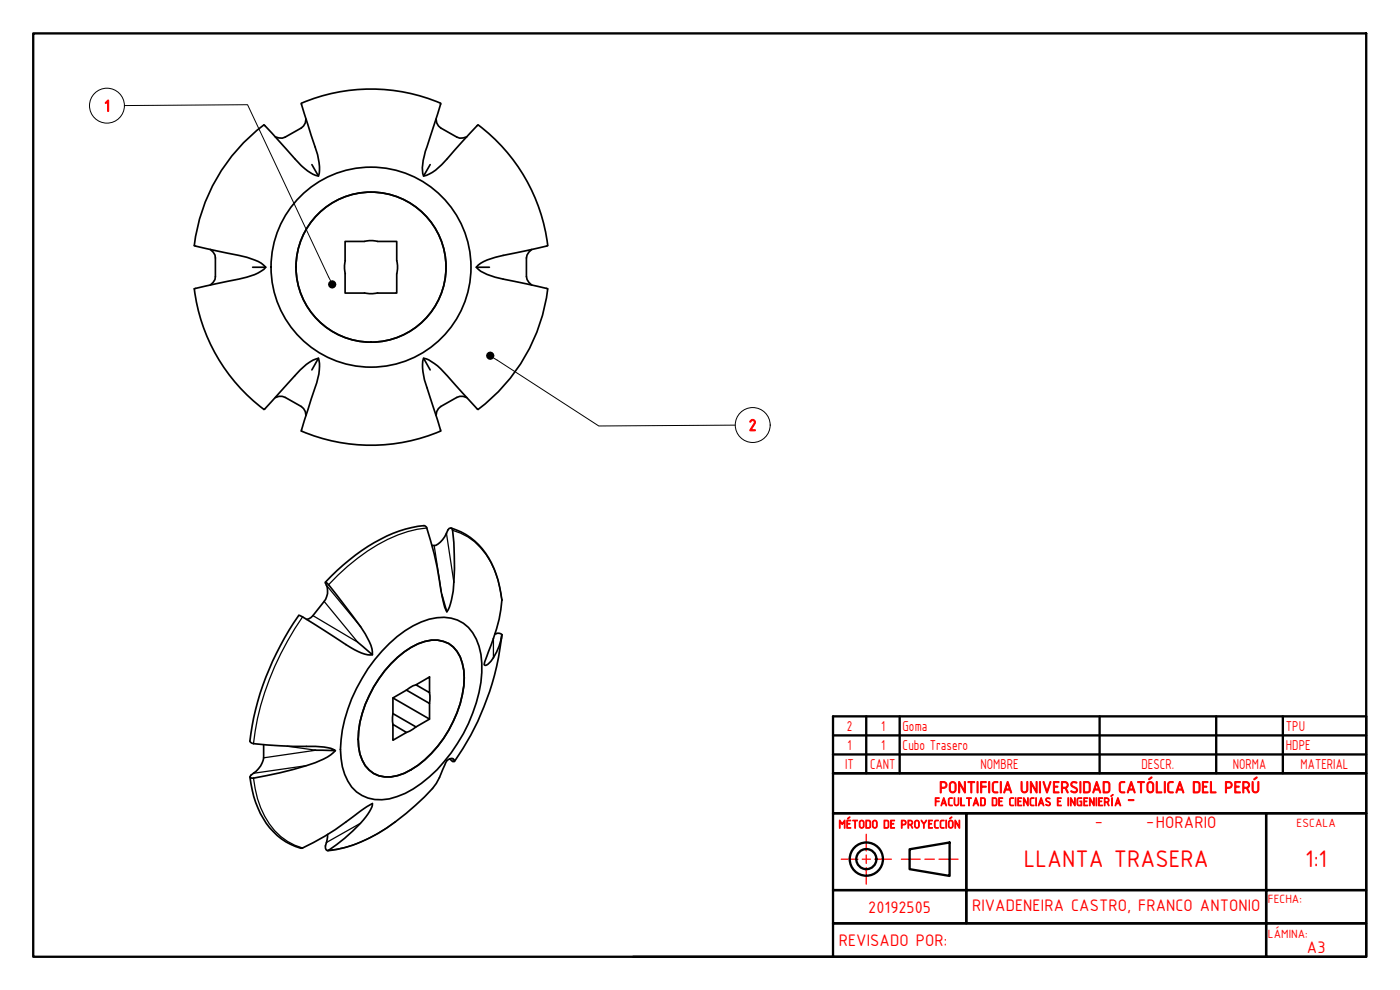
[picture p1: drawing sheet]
<svg xmlns="http://www.w3.org/2000/svg" width="420mm" height="297mm" viewBox="0 0 420 297" stroke-linecap="round" stroke-linejoin="round" font-family="sans-serif">
<!-- layer: Visible (ISO) -->
<g fill="none" stroke="#000" stroke-width=".51">
<path d="M79.2 37.5a52.7 52.7 0 0 0-20.8 36.3l6.4 1.4a62.9 62.9 0 0 1 12.7 3.3l2.3 1.7-.6 .6a16 16 0 0 1-7.5 2.9l-13.3 2.9a52.6 52.6 0 0 0 20.8 36.2M90.4 31l3 9.7a26.8 26.8 0 0 1 2.5 10.4l-.3 1.7a14 14 0 0 1-7.1-5.2l-9.3-10.1M90.4 31a53.4 53.4 0 0 1 41.8 0M91.8 35.7l-.2 1.2-.5 .9-.7 .6-5.7 3.1-2.1-.4M130.9 35.7l.2 1.2 .5 .9 .7 .6 5.7 3.1 2.1-.4M132.2 31l-4.1 13.1a14.4 14.4 0 0 0-1 8.7l.9-.2a14.7 14.7 0 0 0 6.2-5l9.2-10.1M143.5 37.5a53.4 53.4 0 0 1 20.9 36.2M93.6 49.4l2 3.4M129.1 49.4l-2 3.4M63.1 74.9l1.4 1.6 .1 .9-.1 6.5-1.4 1.6M103.6 78.2l-.2 1.7 .2 2.2M109.3 72.4h-5.7v5.8"/>
<path d="M109.4 72.4l2.2-.2 1.7 .2M113.3 72.4h5.8v5.8M119.1 78.2l.2 2.2-.2 1.8v5.7h-5.8M159.6 74.9l-1.4 1.6-.2 .9v5.6l.2 .9 1.4 1.6M164.3 73.7l-9.8 2.2a31.3 31.3 0 0 0-10.2 3.1l-1.4 1.2a13.9 13.9 0 0 0 8.1 3.5l13.3 3M75.8 80.2h4M103.6 82.2v5.7h5.7M109.4 87.9l1.7 .2 2.2-.2M142.9 80.2h4M164.4 86.6a52.8 52.8 0 0 1-21 36.2l-9.2-10a14.8 14.8 0 0 0-7.1-5.3 13.7 13.7 0 0 0 1 8.8l4.1 13M82.6 119.3l1.1-.4h1l5.7 3.1 .7 .6 .5 .9 .2 1.1M95.6 107.5l-2 3.5"/>
<path d="M127.1 107.5l2 3.5M140.1 119.3l-1.1-.4h-1l-5.7 3.1-.7 .6-.5 .9-.2 1.1M79.2 122.9l6.8-7.5a30.8 30.8 0 0 1 7.9-7.3l1.7-.6a14.7 14.7 0 0 1-1 8.8l-4.2 13a53.1 53.1 0 0 0 41.8 0M135.4 158.4a21.1 21.1 0 0 1 14.1 15.7l.4 1.9a12.5 12.5 0 0 1 .4 6.9 87 87 0 0 1-4.8 15.7l-.2 .8a.81 .81 0 0 0 1.2-.2 15.7 15.7 0 0 0 4.1-8.8M97.7 174.7a56 56 0 0 1 24-16l5.5-1 .8 .4a117.6 117.6 0 0 1 4.7 20.9l.8 3.2 .6 1.4M129.7 163.6a4 4 0 0 0 3.8-2.6l1.3-2.5 .5-.1 .3 .2a72.1 72.1 0 0 1-.1 21.3l-.6 2.3-.8 1.4-1.5-5.2M92 185.9l1.3-.6 .6-.6 3.4-4.2a5.5 5.5 0 0 0 .4-5.8l.9 .7 4.8 6.3a53 53 0 0 1 7.9 11.9l.5 2.9-4.4-3.8M111.8 196.5a12.7 12.7 0 0 1-8-3.1l-9.7-6.3-4.3-2.5a80.4 80.4 0 0 0-14.7 38l1 .5a148.6 148.6 0 0 0 18.6 .9 12 12 0 0 1 5.9 1.2l-5.8-.1M116.8 193.1a26.5 26.5 0 0 1 14.3-7.8 11 11 0 0 1 12.7 8.6 31.6 31.6 0 0 1-1.9 20.1 45.4 45.4 0 0 1-20.3 24 14.2 14.2 0 0 1-13 .7 13.6 13.6 0 0 1-6.2-11.1 41 41 0 0 1 6.2-24 46.3 46.3 0 0 1 8.2-10.5zM117.3 199.1a21 21 0 0 1 12.2-7 8.3 8.3 0 0 1 9.2 6.9 25.4 25.4 0 0 1-2.7 17.5 32.2 32.2 0 0 1-14.7 15.5 9.3 9.3 0 0 1-11.7-2.3 17.4 17.4 0 0 1-1.6-13 38.3 38.3 0 0 1 9.3-17.6zM148.5 190.2a1.78 1.78 0 0 1 2.1 .2M150.6 190.4a80.8 80.8 0 0 1-14.2 38.1"/>
<path d="M117.9 214.1v3.2M117.9 217.3l4.1 2.5-4.1 2.3zM117.9 209.4l11 6.4-4.1 2.3-6.9-4M122 207.1l-4.1 2.3v4.7M122 207.1l6.9 4v4.7M124.8 218.1l-2.8 1.7M124.8 205.5l4.1-2.4v4.7zM124.8 205.5l-.9 .3-1.9 1.3M128.9 207.8v3.3M75 233.1a27.7 27.7 0 0 0 8.2 17.6 16.9 16.9 0 0 0 7.4 3.8 87.2 87.2 0 0 0 18.6-11.9l2.6-1.5a11 11 0 0 1-3.6 5.9 55 55 0 0 1-9.6 8.1l-.4 .1-.5-.8 .6-4M79.1 223.4v4a7.3 7.3 0 0 1-3.8 5.2l-.2 .7 1 .2a94.6 94.6 0 0 0 21-5.7 10.7 10.7 0 0 0 3.5-2.6M134.9 227.7l.9 .8h.4a.81 .81 0 0 0-.4-1 .81 .81 0 0 0-1 .3 5.5 5.5 0 0 0-2 3.1 18.3 18.3 0 0 1-5.4 8.2 59.1 59.1 0 0 1-21.5 14.5l-5.1 1.3-2.4 .4"/>
<circle cx="111.3" cy="80.2" r="22.5"/>
<circle cx="111.4" cy="80.2" r="30"/>
</g>
<!-- layer: Visible Narrow (ISO) -->
<g fill="none" stroke="#000" stroke-width=".38">
<path d="M128.1 158.4a43.6 43.6 0 0 0-23.8 11.5l-5.7 5.5M135.8 159.1a20.3 20.3 0 0 1 13.6 14.8l1.2 6.2M98 175.6l10.2 12.4M130.3 163.7l2.2 14M134 160l2.2 14.7M90.8 185.1a84.1 84.1 0 0 0-14.7 38M97.3 180.5l10.1 12.2-13.5-8M148.1 191.6v5.7M150.6 190.4l-.1 1.2M76.1 233.5a26.6 26.6 0 0 0 8.2 17.5l2 1.5 2.2 1.1 2.3 .8M86.2 223.9l8.6 1.2-15.7 2.3M91.9 229.7l-15.8 2.3"/>
<path d="M135.6 227.6l.6 .3M108.2 247l-10.2 5.8M118.7 246.6a41.2 41.2 0 0 1-20.1 8.5"/>
</g>
<!-- layer: Border (ISO) -->
<g fill="none" stroke="#000" stroke-width=".7">
<path d="M10 10h400v277.1h-400zM260 214.9v17.1M270 214.9v17.1M330 214.9v17.1M365 214.9v17.1M385 214.9v17.1M250 226.4h160v-11.5h-160v17.1M250 232h160v12h-160zM250 220.6h160M410 226.4v5.6h-160M250 244h40v23.1h-40zM273 254.8l12-2v10l-12-2z"/>
<path d="M290 244h90v23.1h-90zM380 244h30v23.1h-30zM250 277h130v10.1h-130zM250 267.1h40v9.9h-40zM290 267.1h90v9.9h30v-9.9h-30v9.9h-90zM380 277h30v10.1h-30zM190 287.1h60"/>
<circle cx="260" cy="257.8" r="5"/>
<circle cx="260" cy="257.8" r="3"/>
</g>
<path d="M252.5 257.8h5M258.8 257.8h2.4M260 250.3v5M260 256.5v2.6M262.5 257.8h5M270.5 257.8h5.7M277.6 257.8h2.8M281.8 257.8h5.7M260 260.3v5" fill="none" stroke="#f00" stroke-width=".38"/>
<!-- layer: Symbol (ISO) -->
<g fill="none" stroke="#000" stroke-width=".3">
<path d="M37.3 31.7l37-.3 24.9 52.8M148.1 107.4l31.6 20.4 40.9-.2"/>
<circle cx="32.1" cy="31.7" r="5.2"/>
<circle cx="225.9" cy="127.5" r="5.2"/>
</g>
<g fill="#000">
<circle cx="99.7" cy="85.3" r="1.26"/>
<circle cx="147.1" cy="106.7" r="1.26"/>
</g>
<g font-size="7.7" fill="#f00">
<text x="307.3" y="260.3">LLANTA TRASERA</text>
<text x="391.7" y="260.3">1:1</text>
</g>
<g font-size="5.4" fill="#f00">
<text x="328.5" y="247.8">-</text>
<text x="344" y="247.8">-HORARIO</text>
<text x="260.5" y="273.8">20192505</text>
<text x="291.7" y="273.4">RIVADENEIRA CASTRO, FRANCO ANTONIO</text>
<text x="251.7" y="283.8">REVISADO POR:</text>
<text x="392.2" y="286.1">A3</text>
</g>
<g font-size="5.3" fill="#f00">
<text x="31.2" y="33.5">1</text>
<text x="224.7" y="129.3">2</text>
<text x="281.8" y="237.9">PONTIFICIA UNIVERSIDAD CATÓLICA DEL PERÚ</text>
<text x="338.3" y="241.1">-</text>
</g>
<g font-size="4.6" fill="#f00">
<text x="254.2" y="219.3">2</text>
<text x="264.4" y="219.3">1</text>
<text x="270.9" y="219.3">Goma</text>
<text x="385.9" y="219.3">TPU</text>
<text x="254.4" y="225">1</text>
<text x="264.4" y="225">1</text>
<text x="270.9" y="225">Cubo Trasero</text>
<text x="385.9" y="225">HDPE</text>
<text x="253.7" y="230.7">IT</text>
<text x="261.2" y="230.7">CANT</text>
<text x="294.3" y="230.7">NOMBRE</text>
<text x="342.6" y="230.7">DESCR.</text>
<text x="370" y="230.7">NORMA</text>
<text x="390.3" y="230.7">MATERIAL</text>
</g>
<g font-size="3.9" fill="#f00">
<text x="389.1" y="248">ESCALA</text>
<text x="380.5" y="271.1">FECHA:</text>
<text x="380.5" y="281.5">LÁMINA:</text>
</g>
<g font-size="3.8" fill="#f00">
<text x="280.4" y="241.8">FACULTAD DE CIENCIAS E INGENIERÍA</text>
<text x="251.7" y="248.5">MÉTODO DE PROYECCIÓN</text>
</g>
</svg>
